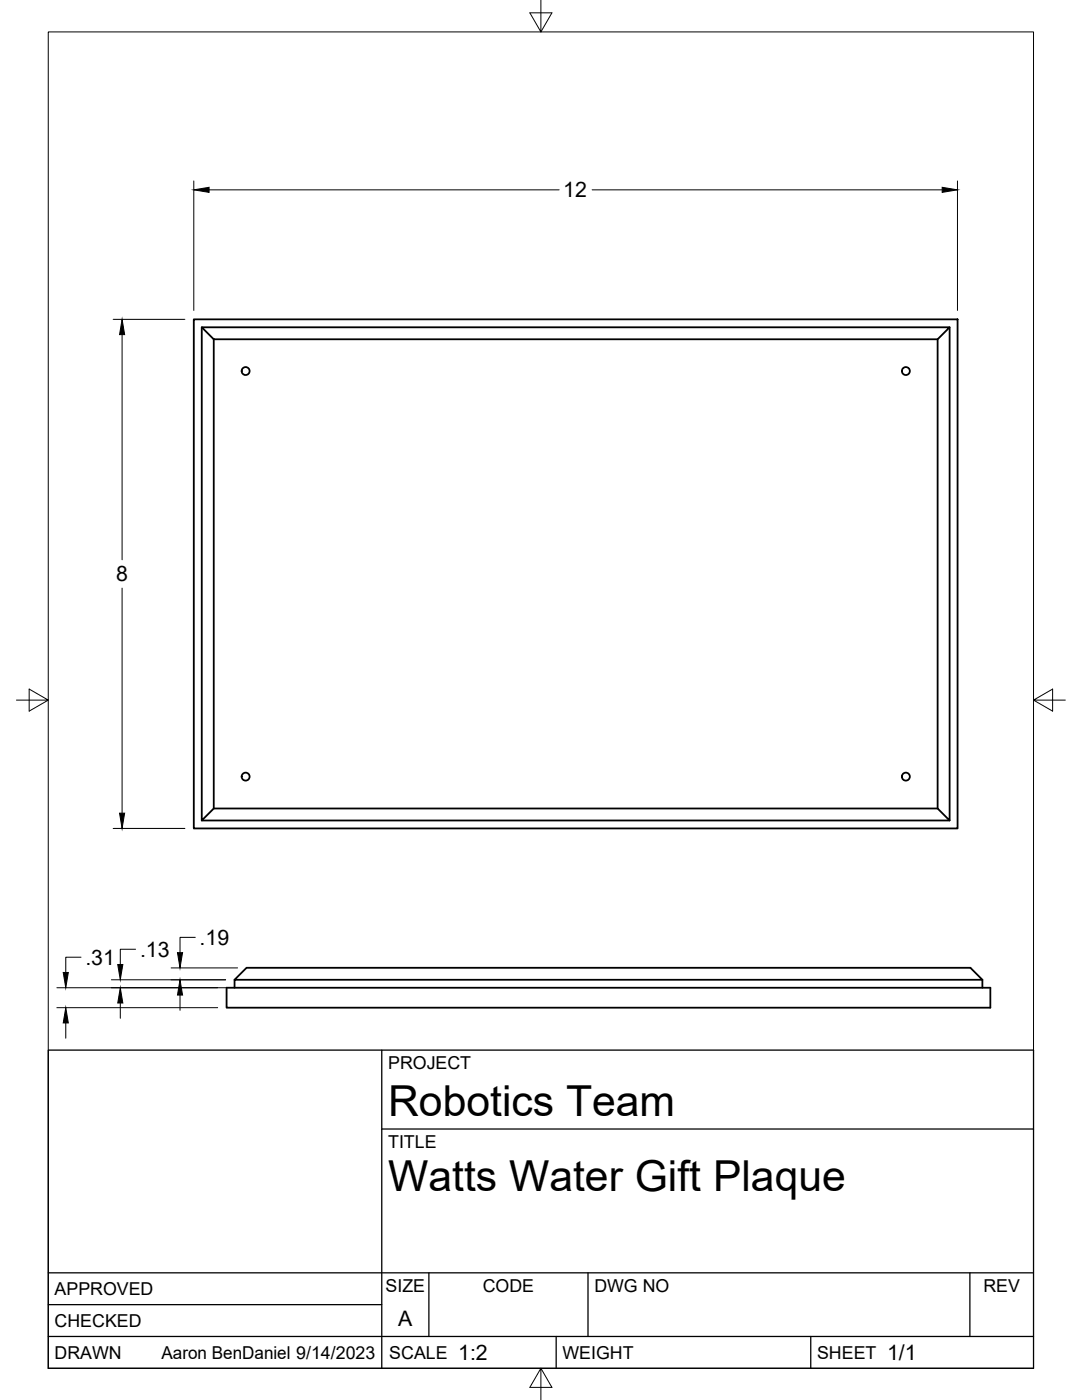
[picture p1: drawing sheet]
<svg xmlns="http://www.w3.org/2000/svg" width="216mm" height="279mm" viewBox="0 0 216 279" stroke-linecap="round" stroke-linejoin="round" font-family="sans-serif">
<!-- layer: Visible -->
<g fill="none" stroke="#000" stroke-width=".36">
<path d="M38.7 63.7h152.4v101.6h-152.4zM40.3 65.3h149.2l-2.4 2.4h-144.4zM40.3 65.3v98.4l2.4-2.3h144.4M42.7 67.7v93.7M189.5 65.3v98.4l-2.4-2.3v-93.7M40.3 163.7h149.2M45.2 197.1h152.4v4h-152.4zM46.8 195.5l2.4-2.4h144.4l2.4 2.4v1.6M196 195.5h-149.2v1.6"/>
<circle cx="49" cy="74.1" r=".79"/>
<circle cx="180.8" cy="74.1" r=".79"/>
<circle cx="49" cy="155" r=".79"/>
<circle cx="180.8" cy="155" r=".79"/>
</g>
<!-- layer: Border -->
<path d="M9.6 6.4h196.6v266.7h-196.6zM107.9 0v6.4l-2.2-3.8h4.4l-2.2 3.8M3.3 139.7h6.3l-3.8-2.2v4.4l3.8-2.2M206.2 139.7l3.8 2.2v-4.4l-3.8 2.2h6.4M107.9 273.1l2.2 3.8h-4.4l2.2-3.8v6.3" fill="none" stroke="#000" stroke-width=".2"/>
<!-- layer: Titleblock -->
<path d="M9.6 209.6h196.6v63.5h-196.6zM76.2 209.6v63.5M76.2 225.3h130M9.6 254h196.6M85.6 254v12.7M117.3 254v12.7M193.5 254v12.7M9.6 266.7h196.6M9.6 260.4h66.6M111 266.7v6.4M161.8 266.7v6.4" fill="none" stroke="#000" stroke-width=".25"/>
<!-- layer: FD_Dimensions -->
<g fill="none" stroke="#000" stroke-width=".2">
<path d="M38.7 36.1v25.9M41.7 37.9h69.9M118.2 37.9h69.8M191.1 36.1v25.9M22.6 63.7h14.3M24.4 66.8v44.9M24.4 117.4v44.9M22.6 165.3h14.3M11.3 197.1h33.7M16.2 191h-3.1v3.1M22.2 195.5h22.8M27.1 189.4h-3.1v3.1"/>
<path d="M34.1 193.2h13.3M35.9 198.6v3M39 187.1h-3.1v3M11.3 201.1h32.1M13.1 204.2v3M24 200.2v3"/>
</g>
<path d="M38.7 37.9l3-.5v1zM188 37.4l3.1 .5-3.1 .5zM24.4 63.7l.5 3.1h-1zM23.9 162.3h1l-.5 3zM12.6 194.1h1l-.5 3zM23.5 192.5h1l-.5 3zM35.9 195.5l.5 3.1h-1zM35.4 190.1h1l-.5 3.1zM13.1 201.1l.5 3.1h-1zM24 197.1l.5 3.1h-1z" fill="#000" stroke="#000" stroke-width=".2"/>
<g font-size="8.5">
<text x="77.4" y="222.8">Robotics Team</text>
<text x="77.4" y="237.8">Watts Water Gift Plaque</text>
</g>
<g font-size="4.3">
<text x="112.4" y="39.4">12</text>
<text x="23.2" y="116">8</text>
<text x="27.9" y="190.9">.13</text>
<text x="39.8" y="188.6">.19</text>
<text x="17" y="192.5">.31</text>
<text x="79.5" y="264.5">A</text>
<text x="91.4" y="271.4">1:2</text>
<text x="177" y="271.4">1/1</text>
</g>
<g font-size="3.5">
<text x="77.4" y="213.4">PROJECT</text>
<text x="77.4" y="229.1">TITLE</text>
<text x="76.9" y="257.8">SIZE</text>
<text x="96.3" y="257.8">CODE</text>
<text x="118.6" y="257.8">DWG NO</text>
<text x="196.2" y="257.8">REV</text>
<text x="10.9" y="258.5">APPROVED</text>
<text x="10.9" y="264.8">CHECKED</text>
<text x="10.9" y="271.2">DRAWN</text>
<text x="32.2" y="271.2">Aaron BenDaniel 9/14/2023</text>
<text x="77.7" y="271.2">SCALE</text>
<text x="112.2" y="271.2">WEIGHT</text>
<text x="163" y="271.2">SHEET</text>
</g>
</svg>
